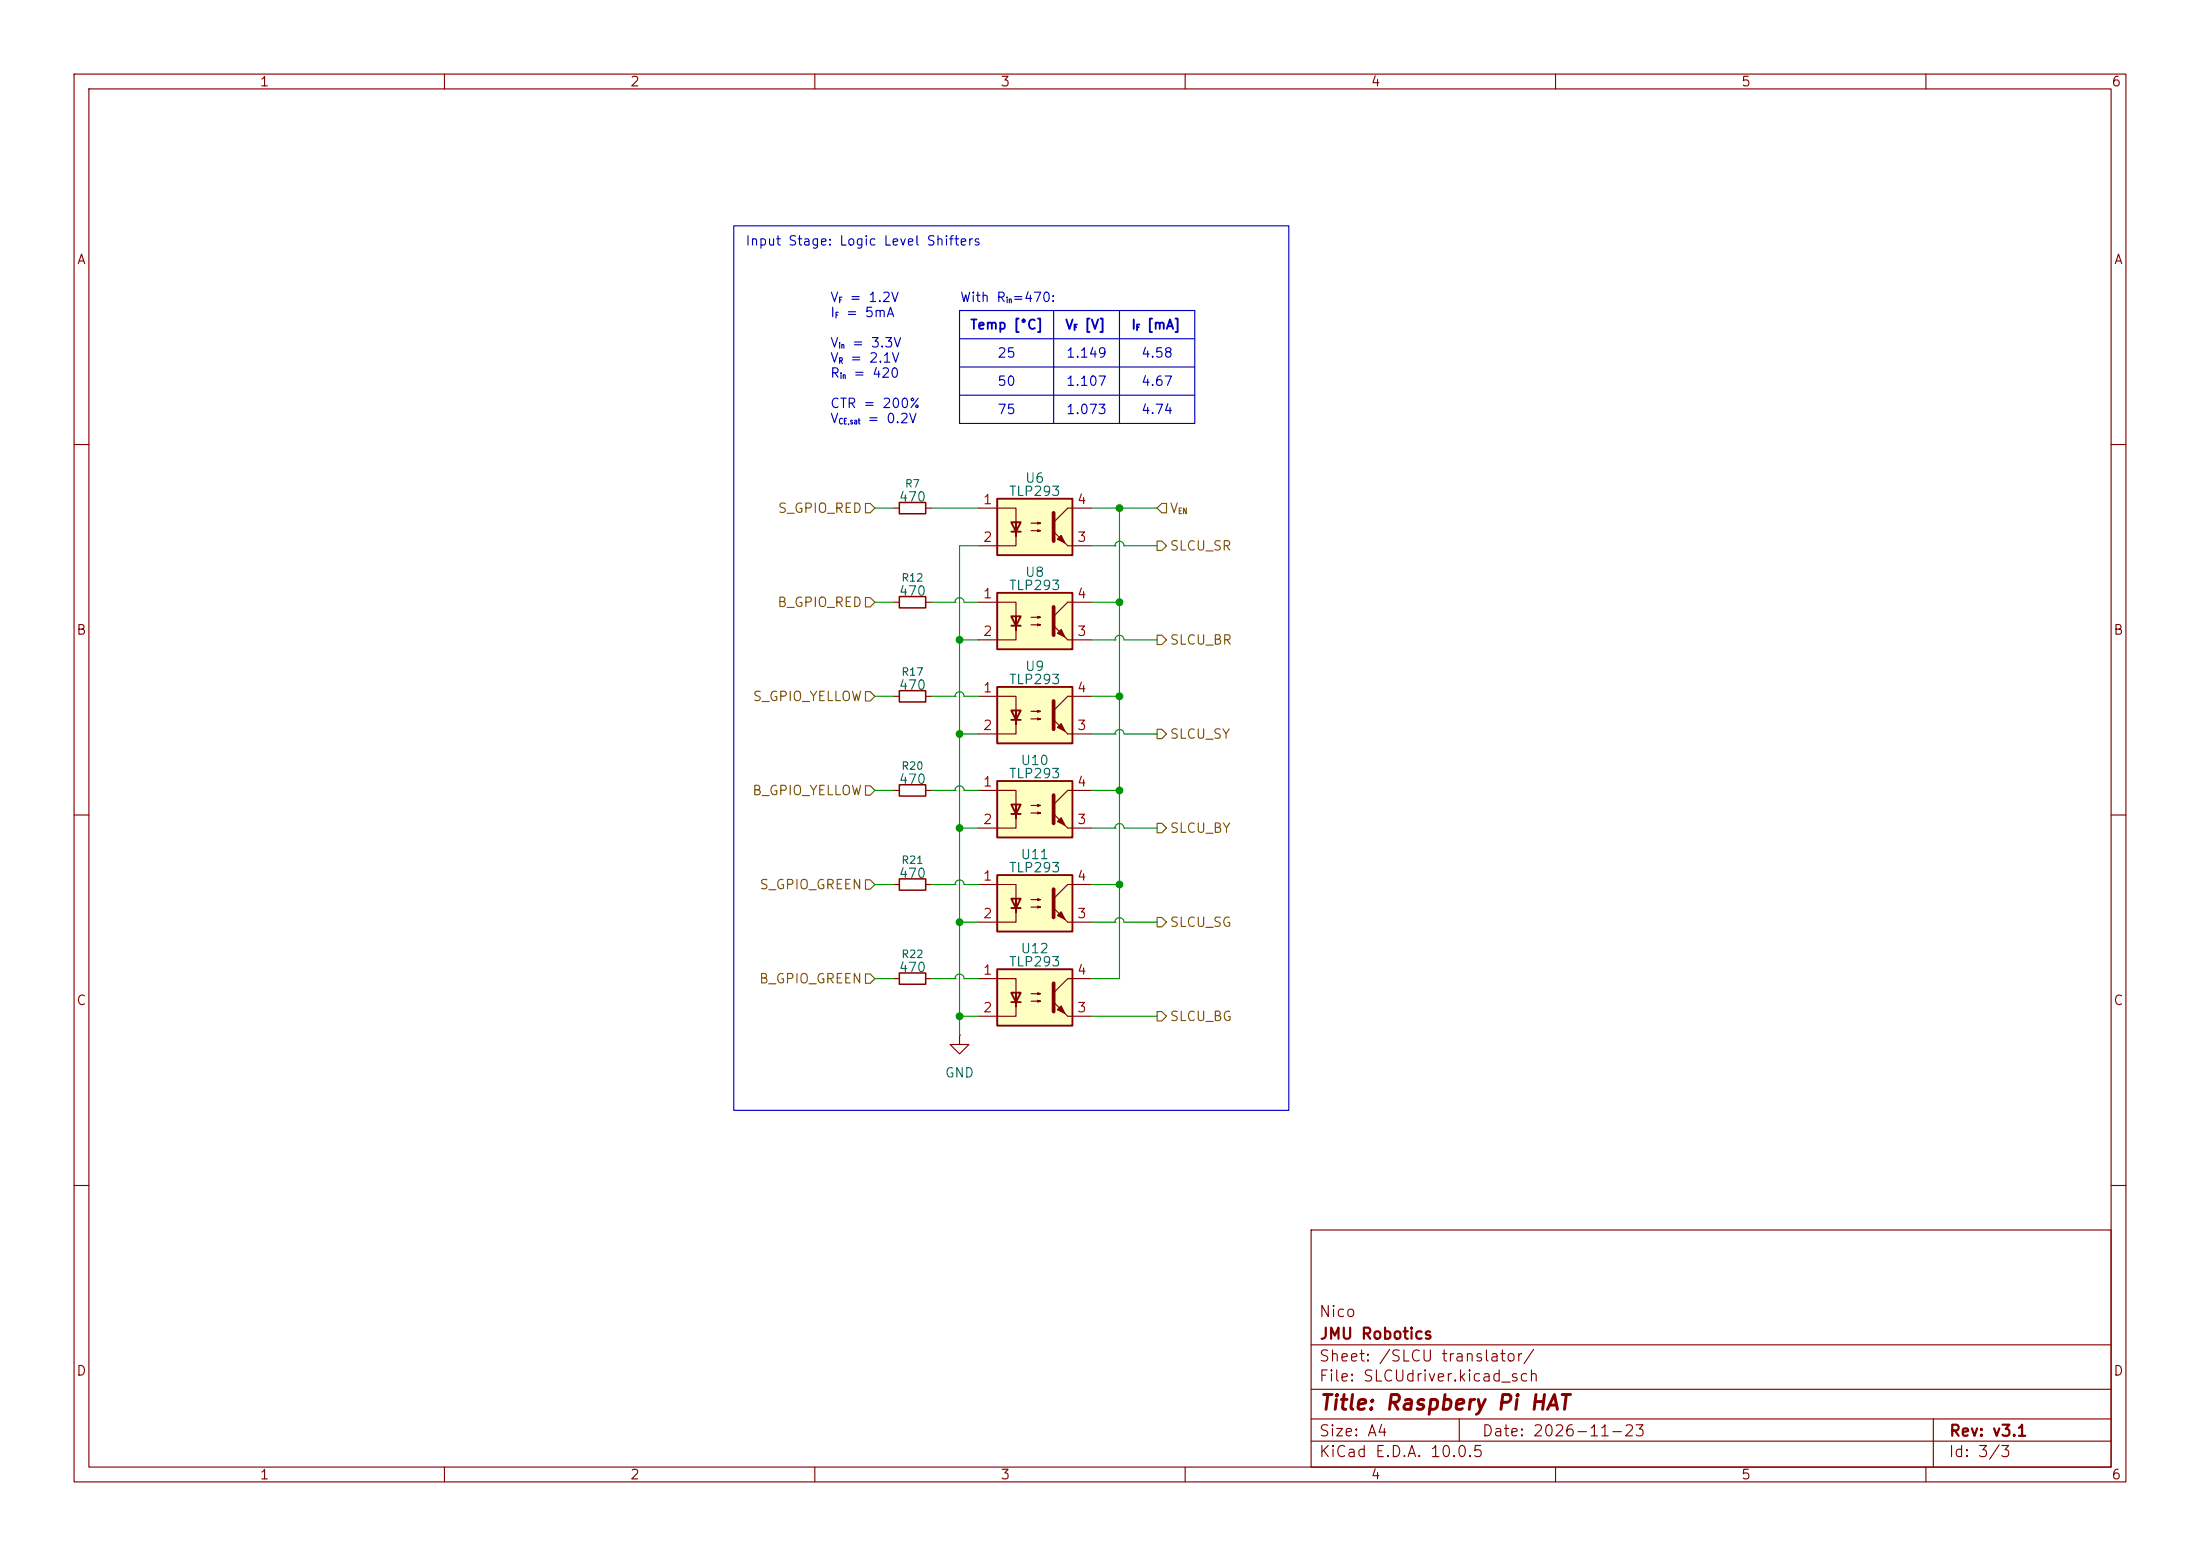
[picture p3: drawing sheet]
<svg xmlns="http://www.w3.org/2000/svg" width="297mm" height="210mm" viewBox="0 0 297 210" stroke-linecap="round" stroke-linejoin="round" font-family="sans-serif">
<g fill="none" stroke="#840000" stroke-width=".15">
<path d="M10 10h277v190h-277zM12 12h273v186h-273zM60 10v2M110 10v2M160 10v2M210 10v2M260 10v2M10 60h2M285 60h2M10 110h2M285 110h2M10 160h2"/>
<path d="M177 166h108v32h-108zM285 160h2M60 198v2M110 198v2M160 198v2M177 194.5h108M177 191.5h108M177 187.5h108M177 181.5h108M197 191.5v3M210 198v2M260 198v2"/>
<path d="M261 191.5v6.5"/>
</g>
<path d="M134.6 67.3h10.2v7.6h-10.2z" fill="#ffffc2"/>
<path d="M134.6 67.3h10.2v7.6h-10.2zM136.5 70.5h1.3l-.6 1.3zM136.5 71.8h1.3" fill="none" stroke="#840000" stroke-width=".25"/>
<path d="M132.1 68.6h5.1v3.8v-1.9M137.2 71.8v1.9h-5.1M139.2 70.6h1.3l-.4 .1v-.2l.4 .1M139.2 71.6h1.3l-.4 .2v-.3l.4 .1M144.1 73.7h3.2M147.3 68.6h-3.2l-1.9 1.9" fill="none" stroke="#840000" stroke-width=".15"/>
<path d="M142.2 69.2v3.8" fill="none" stroke="#840000" stroke-width=".51"/>
<g fill="#840000" stroke="#840000" stroke-width=".15">
<path d="M142.7 72.8l.6-.5 .5 1z"/>
<path d="M142.2 71.8l1.9 1.9z"/>
</g>
<path d="M134.6 118.1h10.2v7.6h-10.2z" fill="#ffffc2"/>
<path d="M134.6 118.1h10.2v7.6h-10.2zM136.5 121.3h1.3l-.6 1.3zM136.5 122.6h1.3" fill="none" stroke="#840000" stroke-width=".25"/>
<path d="M132.1 119.4h5.1v3.8v-1.9M147.3 119.4h-3.2l-1.9 1.9M137.2 122.6v1.9h-5.1M139.2 121.4h1.3l-.4 .1v-.2l.4 .1M139.2 122.4h1.3l-.4 .2v-.3l.4 .1M144.1 124.5h3.2" fill="none" stroke="#840000" stroke-width=".15"/>
<path d="M142.2 120v3.8" fill="none" stroke="#840000" stroke-width=".51"/>
<g fill="#840000" stroke="#840000" stroke-width=".15">
<path d="M142.7 123.6l.6-.5 .5 1z"/>
<path d="M142.2 122.6l1.9 1.9z"/>
</g>
<path d="M134.6 130.8h10.2v7.6h-10.2z" fill="#ffffc2"/>
<path d="M134.6 130.8h10.2v7.6h-10.2zM136.5 134h1.3l-.6 1.3zM136.5 135.3h1.3" fill="none" stroke="#840000" stroke-width=".25"/>
<path d="M120.6 68.6h.8M125 68.6h.7M132.1 132.1h5.1v3.8v-1.9M137.2 135.3v1.9h-5.1M139.2 134.1h1.3l-.4 .1v-.2l.4 .1M139.2 135.1h1.3l-.4 .2v-.3l.4 .1M144.1 137.2h3.2M147.3 132.1h-3.2l-1.9 1.9" fill="none" stroke="#840000" stroke-width=".15"/>
<path d="M142.2 132.7v3.8" fill="none" stroke="#840000" stroke-width=".51"/>
<g fill="#840000" stroke="#840000" stroke-width=".15">
<path d="M142.7 136.3l.6-.5 .5 1z"/>
<path d="M142.2 135.3l1.9 1.9z"/>
</g>
<path d="M121.4 67.8h3.6v1.5h-3.6z" fill="none" stroke="#840000" stroke-width=".2"/>
<path d="M134.6 80h10.2v7.6h-10.2z" fill="#ffffc2"/>
<path d="M134.6 80h10.2v7.6h-10.2zM136.5 83.2h1.3l-.6 1.3zM136.5 84.5h1.3" fill="none" stroke="#840000" stroke-width=".25"/>
<path d="M120.6 81.3h.8M125 81.3h.7M132.1 81.3h5.1v3.8v-1.9M137.2 84.5v1.9h-5.1M139.2 83.3h1.3l-.4 .1v-.2l.4 .1M139.2 84.3h1.3l-.4 .2v-.3l.4 .1M144.1 86.4h3.2M147.3 81.3h-3.2l-1.9 1.9M120.6 106.7h.8M125 106.7h.7M129.5 139.7v1.3h-1.2l1.2 1.2 1.3-1.2h-1.3M129.5 139.7h.1" fill="none" stroke="#840000" stroke-width=".15"/>
<path d="M142.2 81.9v3.8" fill="none" stroke="#840000" stroke-width=".51"/>
<g fill="#840000" stroke="#840000" stroke-width=".15">
<path d="M142.7 85.5l.6-.5 .5 1z"/>
<path d="M142.2 84.5l1.9 1.9z"/>
</g>
<path d="M121.4 80.5h3.6v1.5h-3.6zM121.4 105.9h3.6v1.5h-3.6z" fill="none" stroke="#840000" stroke-width=".2"/>
<path d="M134.6 92.7h10.2v7.6h-10.2z" fill="#ffffc2"/>
<path d="M134.6 92.7h10.2v7.6h-10.2zM136.5 95.9h1.3l-.6 1.3zM136.5 97.2h1.3" fill="none" stroke="#840000" stroke-width=".25"/>
<path d="M132.1 94h5.1v3.8v-1.9M137.2 97.2v1.9h-5.1M139.2 96h1.3l-.4 .1v-.2l.4 .1M139.2 97h1.3l-.4 .2v-.3l.4 .1M144.1 99.1h3.2M147.3 94h-3.2l-1.9 1.9" fill="none" stroke="#840000" stroke-width=".15"/>
<path d="M142.2 94.6v3.8" fill="none" stroke="#840000" stroke-width=".51"/>
<g fill="#840000" stroke="#840000" stroke-width=".15">
<path d="M142.7 98.2l.6-.5 .5 1z"/>
<path d="M142.2 97.2l1.9 1.9z"/>
</g>
<path d="M134.6 105.4h10.2v7.6h-10.2z" fill="#ffffc2"/>
<path d="M134.6 105.4h10.2v7.6h-10.2zM136.5 108.6h1.3l-.6 1.3zM136.5 109.9h1.3" fill="none" stroke="#840000" stroke-width=".25"/>
<path d="M120.6 94h.8M125 94h.7M120.6 119.4h.8M125 119.4h.7M132.1 106.7h5.1v3.8v-1.9M137.2 109.9v1.9h-5.1M139.2 108.7h1.3l-.4 .1v-.2l.4 .1M139.2 109.7h1.3l-.4 .2v-.3l.4 .1M144.1 111.8h3.2M147.3 106.7h-3.2l-1.9 1.9M120.6 132.1h.8M125 132.1h.7" fill="none" stroke="#840000" stroke-width=".15"/>
<path d="M142.2 107.3v3.8" fill="none" stroke="#840000" stroke-width=".51"/>
<g fill="#840000" stroke="#840000" stroke-width=".15">
<path d="M142.7 110.9l.6-.5 .5 1z"/>
<path d="M142.2 109.9l1.9 1.9z"/>
</g>
<path d="M121.4 93.2h3.6v1.5h-3.6zM121.4 118.6h3.6v1.5h-3.6zM121.4 131.3h3.6v1.5h-3.6z" fill="none" stroke="#840000" stroke-width=".2"/>
<g fill="none" stroke="#725600" stroke-width=".15">
<path d="M116.8 67.9h.7l.6 .7-.6 .6h-.7zM156.2 73h.6l.7 .7-.7 .6h-.6zM156.8 67.9h.7v1.3h-.7l-.6-.6zM116.8 80.6h.7l.6 .7-.6 .6h-.7zM116.8 93.3h.7l.6 .7-.6 .6h-.7zM156.2 85.7h.6l.7 .7-.7 .6h-.6zM156.2 98.4h.6l.7 .7-.7 .6h-.6zM116.8 106h.7l.6 .7-.6 .6h-.7zM116.8 118.7h.7l.6 .7-.6 .6h-.7zM156.2 111.1h.6l.7 .7-.7 .6h-.6zM116.8 131.4h.7l.6 .7-.6 .6h-.7zM156.2 123.8h.6l.7 .7-.7 .6h-.6z"/>
<path d="M156.2 136.5h.6l.7 .7-.7 .6h-.6z"/>
</g>
<path d="M99.1 30.5h74.9v119.4h-74.9zM129.5 45.7h31.8M129.5 49.5h31.8M129.5 53.3h31.8M129.5 41.9h31.8v15.3h-31.8zM142.2 41.9v15.3M151.1 41.9v15.3" fill="none" stroke="#0000c2" stroke-width=".15"/>
<g fill="none" stroke="#009600" stroke-width=".15">
<path d="M118.1 68.6h2.5M125.7 68.6h6.4M132.1 73.7h-2.6v66M147.3 68.6h8.9M147.3 73.7h3.2M150.5 73.7h.1M150.5 73.7a.61 .61 0 0 1 .6-.6 .61 .61 0 0 1 .6 .6h4.5M151.1 68.6v63.5h-3.8M118.1 81.3h2.5M118.1 94h2.5M125.7 81.3h3.2M125.7 94h3.2"/>
<path d="M128.9 81.3h.1M128.9 81.3a.61 .61 0 0 1 .6-.6 .61 .61 0 0 1 .6 .6h2M128.9 94h.1M128.9 94a.61 .61 0 0 1 .6-.6 .61 .61 0 0 1 .6 .6h2M129.5 86.4h2.6M129.5 99.1h2.6M147.3 81.3h3.8M147.3 86.4h3.2M147.3 99.1h3.2M147.3 94h3.8M150.5 86.4h.1M150.5 86.4a.61 .61 0 0 1 .6-.6 .61 .61 0 0 1 .6 .6h4.5"/>
<path d="M150.5 99.1h.1M150.5 99.1a.61 .61 0 0 1 .6-.6 .61 .61 0 0 1 .6 .6h4.5M118.1 106.7h2.5M118.1 119.4h2.5M125.7 106.7h3.2M125.7 119.4h3.2M128.9 106.7h.1M128.9 106.7a.61 .61 0 0 1 .6-.6 .61 .61 0 0 1 .6 .6h2M128.9 119.4h.1M128.9 119.4a.61 .61 0 0 1 .6-.6 .61 .61 0 0 1 .6 .6h2M129.5 111.8h2.6M147.3 106.7h3.8"/>
<path d="M147.3 119.4h3.8M147.3 111.8h3.2M150.5 111.8h.1M150.5 111.8a.61 .61 0 0 1 .6-.6 .61 .61 0 0 1 .6 .6h4.5M118.1 132.1h2.5M125.7 132.1h3.2M128.9 132.1h.1M128.9 132.1a.61 .61 0 0 1 .6-.6 .61 .61 0 0 1 .6 .6h2M129.5 124.5h2.6M129.5 137.2h2.6M147.3 124.5h3.2M147.3 137.2h8.9"/>
<path d="M150.5 124.5h.1M150.5 124.5a.61 .61 0 0 1 .6-.6 .61 .61 0 0 1 .6 .6h4.5"/>
</g>
<g fill="#009600" stroke="#009600" stroke-width=".14">
<circle cx="151.1" cy="68.6" r=".46"/>
<circle cx="129.5" cy="124.5" r=".46"/>
<circle cx="129.5" cy="137.2" r=".46"/>
<circle cx="151.1" cy="81.3" r=".46"/>
<circle cx="151.1" cy="119.4" r=".46"/>
<circle cx="151.1" cy="106.7" r=".46"/>
<circle cx="151.1" cy="94" r=".46"/>
<circle cx="129.5" cy="111.8" r=".46"/>
<circle cx="129.5" cy="99.1" r=".46"/>
<circle cx="129.5" cy="86.4" r=".46"/>
</g>
<text font-size="2" fill="#840000" x="178" y="190.8">Title: Raspbery Pi HAT</text>
<g font-size="1.5" fill="#840000">
<text x="178" y="178.1">Nico</text>
<text x="178" y="184.1">Sheet: /SLCU translator/</text>
<text x="178" y="181.1">JMU Robotics</text>
<text x="178" y="186.8">File: SLCUdriver.kicad_sch</text>
<text x="178" y="197">KiCad E.D.A. 10.0.5</text>
<text x="178" y="194.2">Size: A4</text>
<text x="200" y="194.2">Date: 2026-11-23</text>
<text x="263" y="197">Id: 3/3</text>
<text x="263" y="194.2">Rev: v3.1</text>
</g>
<g font-size="1.3" fill="#840000">
<text x="35" y="12">1</text>
<text x="85" y="12">2</text>
<text x="135" y="12">3</text>
<text x="185" y="12">4</text>
<text x="235" y="12">5</text>
<text x="285" y="12">6</text>
<text x="10.3" y="36">A</text>
<text x="285.3" y="36">A</text>
<text x="10.2" y="86">B</text>
<text x="285.2" y="86">B</text>
<text x="10.2" y="136">C</text>
<text x="285.2" y="136">C</text>
<text x="10.2" y="186">D</text>
<text x="285.2" y="186">D</text>
<text x="35" y="200">1</text>
<text x="85" y="200">2</text>
<text x="135" y="200">3</text>
<text x="185" y="200">4</text>
<text x="235" y="200">5</text>
<text x="285" y="200">6</text>
</g>
<g font-size="1.3" fill="#0000c2">
<text x="100.6" y="33.5">Input Stage: Logic Level Shifters</text>
<text x="112" y="41.1">V</text>
<text x="114.6" y="41.1">= 1.2V</text>
<text x="129.5" y="41.1">With R =470:</text>
<text x="112" y="43.1">I</text>
<text x="112" y="47.2">V</text>
<text x="114.1" y="43.1">= 5mA</text>
<text x="114.9" y="47.2">= 3.3V</text>
<text x="130.9" y="44.8">Temp [°C]</text>
<text x="143.7" y="44.8">V</text>
<text x="146.3" y="44.8">[V]</text>
<text x="152.6" y="44.8">I</text>
<text x="154.7" y="44.8">[mA]</text>
<text x="112" y="49.3">V</text>
<text x="112" y="51.3">R</text>
<text x="114.7" y="49.3">= 2.1V</text>
<text x="115.1" y="51.3">= 420</text>
<text x="134.6" y="48.6">25</text>
<text x="134.6" y="52.4">50</text>
<text x="143.8" y="48.6">1.149</text>
<text x="143.8" y="52.4">1.107</text>
<text x="154" y="48.6">4.58</text>
<text x="154" y="52.4">4.67</text>
<text x="112" y="55.4">CTR = 200%</text>
<text x="112" y="57.4">V</text>
<text x="117" y="57.4">= 0.2V</text>
<text x="134.6" y="56.2">75</text>
<text x="143.8" y="56.2">1.073</text>
<text x="154" y="56.2">4.74</text>
</g>
<g font-size="1.3" fill="#006464">
<text x="138.3" y="65.5">U6</text>
<text x="121.2" y="68">470</text>
<text x="136.1" y="67.3">TLP293</text>
<text x="121.2" y="80.7">470</text>
<text x="136.1" y="80">TLP293</text>
<text x="138.3" y="78.2">U8</text>
<text x="121.2" y="93.4">470</text>
<text x="136.1" y="92.7">TLP293</text>
<text x="138.3" y="90.9">U9</text>
<text x="121.2" y="106.1">470</text>
<text x="136.1" y="105.4">TLP293</text>
<text x="137.7" y="103.6">U10</text>
<text x="121.2" y="118.8">470</text>
<text x="136.1" y="118.1">TLP293</text>
<text x="137.7" y="116.3">U11</text>
<text x="121.2" y="131.5">470</text>
<text x="136.1" y="130.8">TLP293</text>
<text x="137.7" y="129">U12</text>
<text x="127.5" y="145.7">GND</text>
</g>
<g font-size="1.3" fill="#725600">
<text x="104.9" y="69.5">S_GPIO_RED</text>
<text x="157.8" y="69.5">V</text>
<text x="157.8" y="74.6">SLCU_SR</text>
<text x="104.9" y="82.2">B_GPIO_RED</text>
<text x="157.8" y="87.3">SLCU_BR</text>
<text x="101.5" y="94.9">S_GPIO_YELLOW</text>
<text x="157.8" y="100">SLCU_SY</text>
<text x="101.5" y="107.6">B_GPIO_YELLOW</text>
<text x="157.8" y="112.7">SLCU_BY</text>
<text x="102.4" y="120.3">S_GPIO_GREEN</text>
<text x="157.8" y="125.4">SLCU_SG</text>
<text x="102.4" y="133">B_GPIO_GREEN</text>
<text x="157.8" y="138.1">SLCU_BG</text>
</g>
<g font-size="1.3" fill="#a90000">
<text x="132.6" y="68.4">1</text>
<text x="145.3" y="68.4">4</text>
<text x="132.6" y="73.4">2</text>
<text x="145.3" y="73.4">3</text>
<text x="132.6" y="81.1">1</text>
<text x="145.3" y="81.1">4</text>
<text x="132.6" y="86.1">2</text>
<text x="145.3" y="86.1">3</text>
<text x="132.6" y="93.8">1</text>
<text x="145.3" y="93.8">4</text>
<text x="132.6" y="98.8">2</text>
<text x="145.3" y="98.8">3</text>
<text x="132.6" y="106.5">1</text>
<text x="145.3" y="106.5">4</text>
<text x="132.6" y="111.5">2</text>
<text x="145.3" y="111.5">3</text>
<text x="132.6" y="119.2">1</text>
<text x="145.3" y="119.2">4</text>
<text x="132.6" y="124.2">2</text>
<text x="145.3" y="124.2">3</text>
<text x="132.6" y="131.9">1</text>
<text x="145.3" y="131.9">4</text>
<text x="132.6" y="136.9">2</text>
<text x="145.3" y="136.9">3</text>
</g>
<g font-size="1" fill="#006464">
<text x="122.1" y="66">R7</text>
<text x="121.6" y="78.7">R12</text>
<text x="121.6" y="91.4">R17</text>
<text x="121.6" y="104.1">R20</text>
<text x="121.6" y="116.8">R21</text>
<text x="121.6" y="129.5">R22</text>
</g>
<g font-size=".8" fill="#0000c2">
<text x="113.1" y="41.1">F</text>
<text x="135.7" y="41.1">in</text>
<text x="112.7" y="43.1">F</text>
<text x="113.1" y="47.2">in</text>
<text x="144.9" y="44.8">F</text>
<text x="153.3" y="44.8">F</text>
<text x="113.1" y="49.3">R</text>
<text x="113.3" y="51.3">in</text>
<text x="113.1" y="57.5">CE,sat</text>
</g>
<text font-size=".8" fill="#725600" x="159" y="69.6">EN</text>
</svg>
